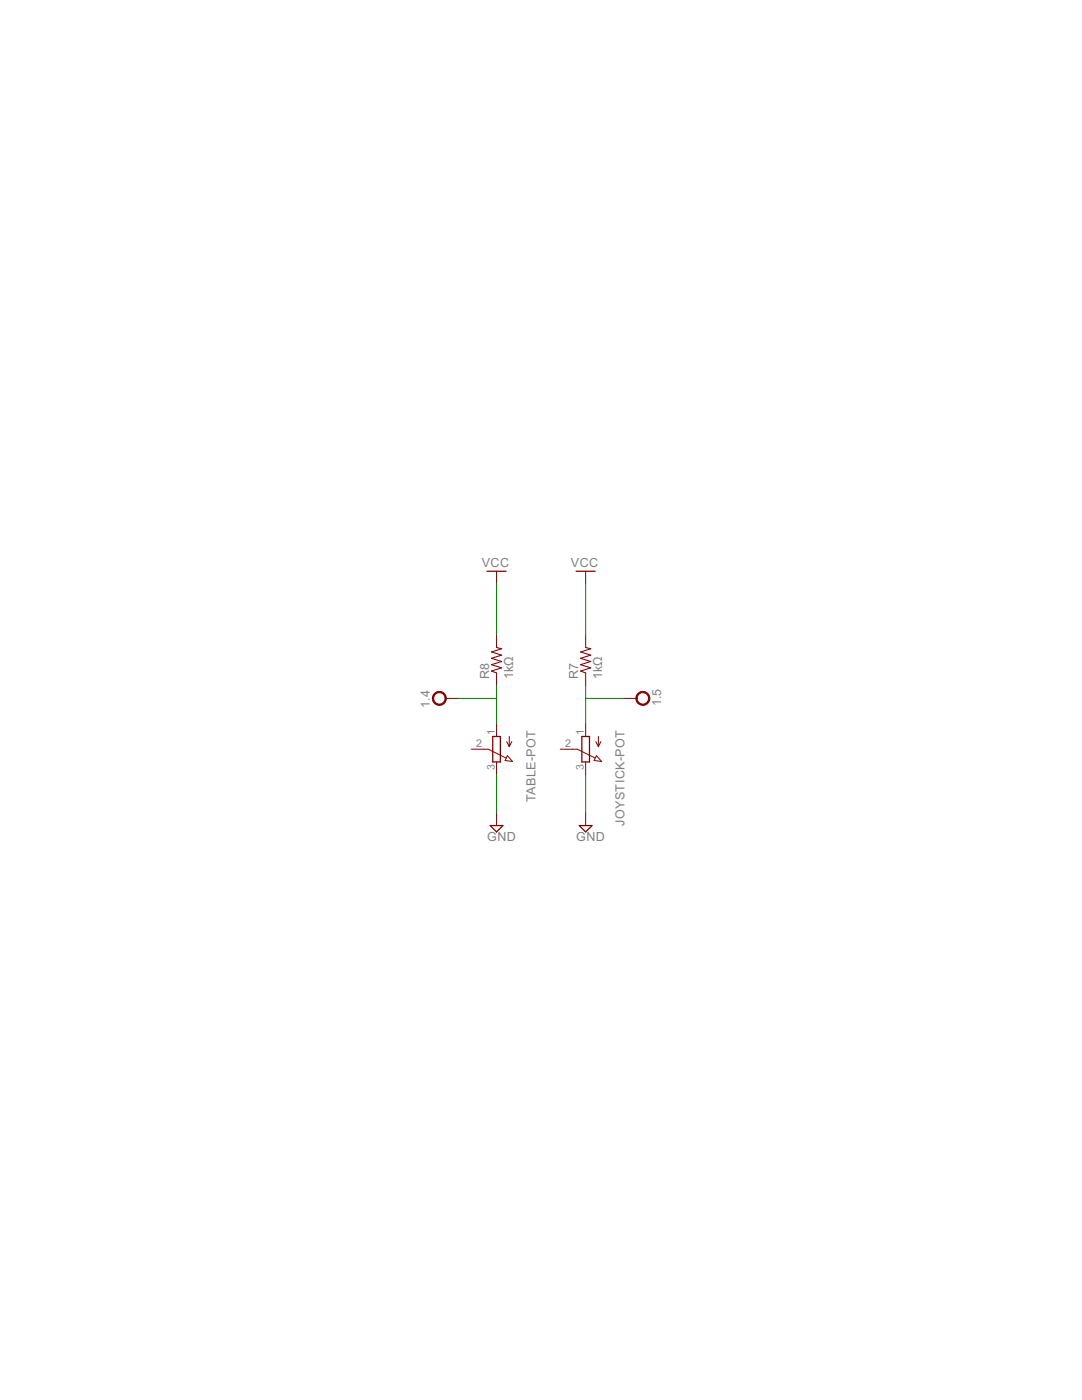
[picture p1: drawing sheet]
<svg xmlns="http://www.w3.org/2000/svg" width="216mm" height="279mm" viewBox="0 0 216 279" stroke-linecap="round" stroke-linejoin="round" font-family="sans-serif">
<path d="M99.1 129.2l1 .3-2 .6 2 .6-2 .7 2 .6-2 .7 2 .6-2 .6 1 .4M116.9 129.2l1 .3-2.1 .6 2.1 .6-2.1 .7 2.1 .6-2.1 .7 2.1 .6-2.1 .6 1.1 .4" fill="none" stroke="#800000" stroke-width=".21"/>
<g fill="none" stroke="#800000" stroke-width=".2">
<path d="M99.1 114v2.5M116.9 114v2.5M88.9 139.4h2.6M99.1 126.7v2.5M99.1 134.3v2.5M116.9 126.7v2.5M116.9 134.3v2.5M124.5 139.4h2.5M94 149.5h3.4l3.6 1.8M99.1 144.5v2.5M99.1 152.1v2.5M101.1 148l.5 1"/>
<path d="M101.2 150.8l1.1 1.2-1.5-.2zM101.6 147v2M102.1 148l-.5 1M111.8 149.5h3.4l3.5 1.8M116.9 144.5v2.5M116.9 152.1v2.5M118.9 148l.5 1M119 150.8l1.1 1.2-1.5-.2zM119.4 147v2M119.9 148l-.5 1M99.1 162.2v2.6M116.9 162.2v2.6"/>
</g>
<path d="M97.2 114h3.8M115 114h3.8M98.3 147h1.5v5.1h-1.5zM116.1 147h1.5v5.1h-1.5zM97.8 164.8h2.6l-1.3 1.2zM115.6 164.8h2.5l-1.2 1.2z" fill="none" stroke="#800000" stroke-width=".25"/>
<g fill="#800000" stroke="#800000" stroke-width=".2">
<path d="M127.3 138.4a1.39 1.39 0 0 1 2.2 .3 1.39 1.39 0 0 1-.9 2 1.39 1.39 0 0 1-1.7-1.3h.2a1.15 1.15 0 0 1 1.6-1.1 1.15 1.15 0 0 1 .3 1.9 1.15 1.15 0 0 1-1.8-.5l-.1-.3h-.2z" fill-rule="evenodd"/>
<path d="M86.7 138.4a1.39 1.39 0 0 1 2.2 .3 1.39 1.39 0 0 1-.9 2 1.39 1.39 0 0 1-1.7-1.3h.2a1.14 1.14 0 0 1 1.6-1.1 1.14 1.14 0 0 1 .3 1.9 1.14 1.14 0 0 1-1.8-.5l-.1-.3h-.2z" fill-rule="evenodd"/>
</g>
<path d="M99.1 116.5v10.2M116.9 116.5v10.2M91.5 139.4h7.6M99.1 136.8v7.7M116.9 136.8v7.7M116.9 139.4h7.6M99.1 154.6v7.6M116.9 154.6v7.6" fill="none" stroke="#008000" stroke-width=".2"/>
<g font-size="2.8" fill="#808080">
<text x="96.1" y="113.2">VCC</text>
<text x="113.9" y="113.2">VCC</text>
<text x="97.6" y="135.5" transform="rotate(-90 97.6 135.5)">R8</text>
<text x="102.4" y="135.6" transform="rotate(-90 102.4 135.6)">1kΩ</text>
<text x="115.4" y="135.5" transform="rotate(-90 115.4 135.5)">R7</text>
<text x="120.2" y="135.6" transform="rotate(-90 120.2 135.6)">1kΩ</text>
<text x="85.8" y="141.3" transform="rotate(-90 85.8 141.3)">1.4</text>
<text x="132" y="141" transform="rotate(-90 132 141)">1.5</text>
<text x="106.8" y="160.1" transform="rotate(-90 106.8 160.1)">TABLE-POT</text>
<text x="97.2" y="167.9">GND</text>
<text x="115" y="167.9">GND</text>
<text x="124.6" y="164.8" transform="rotate(-90 124.6 164.8)">JOYSTICK-POT</text>
</g>
<g font-size="2.4" fill="#808080">
<text x="95" y="149.2">2</text>
<text x="98.7" y="146.6" transform="rotate(-90 98.7 146.6)">1</text>
<text x="112.8" y="149.2">2</text>
<text x="116.5" y="146.6" transform="rotate(-90 116.5 146.6)">1</text>
<text x="98.7" y="153.6" transform="rotate(-90 98.7 153.6)">3</text>
<text x="116.5" y="153.6" transform="rotate(-90 116.5 153.6)">3</text>
</g>
</svg>
